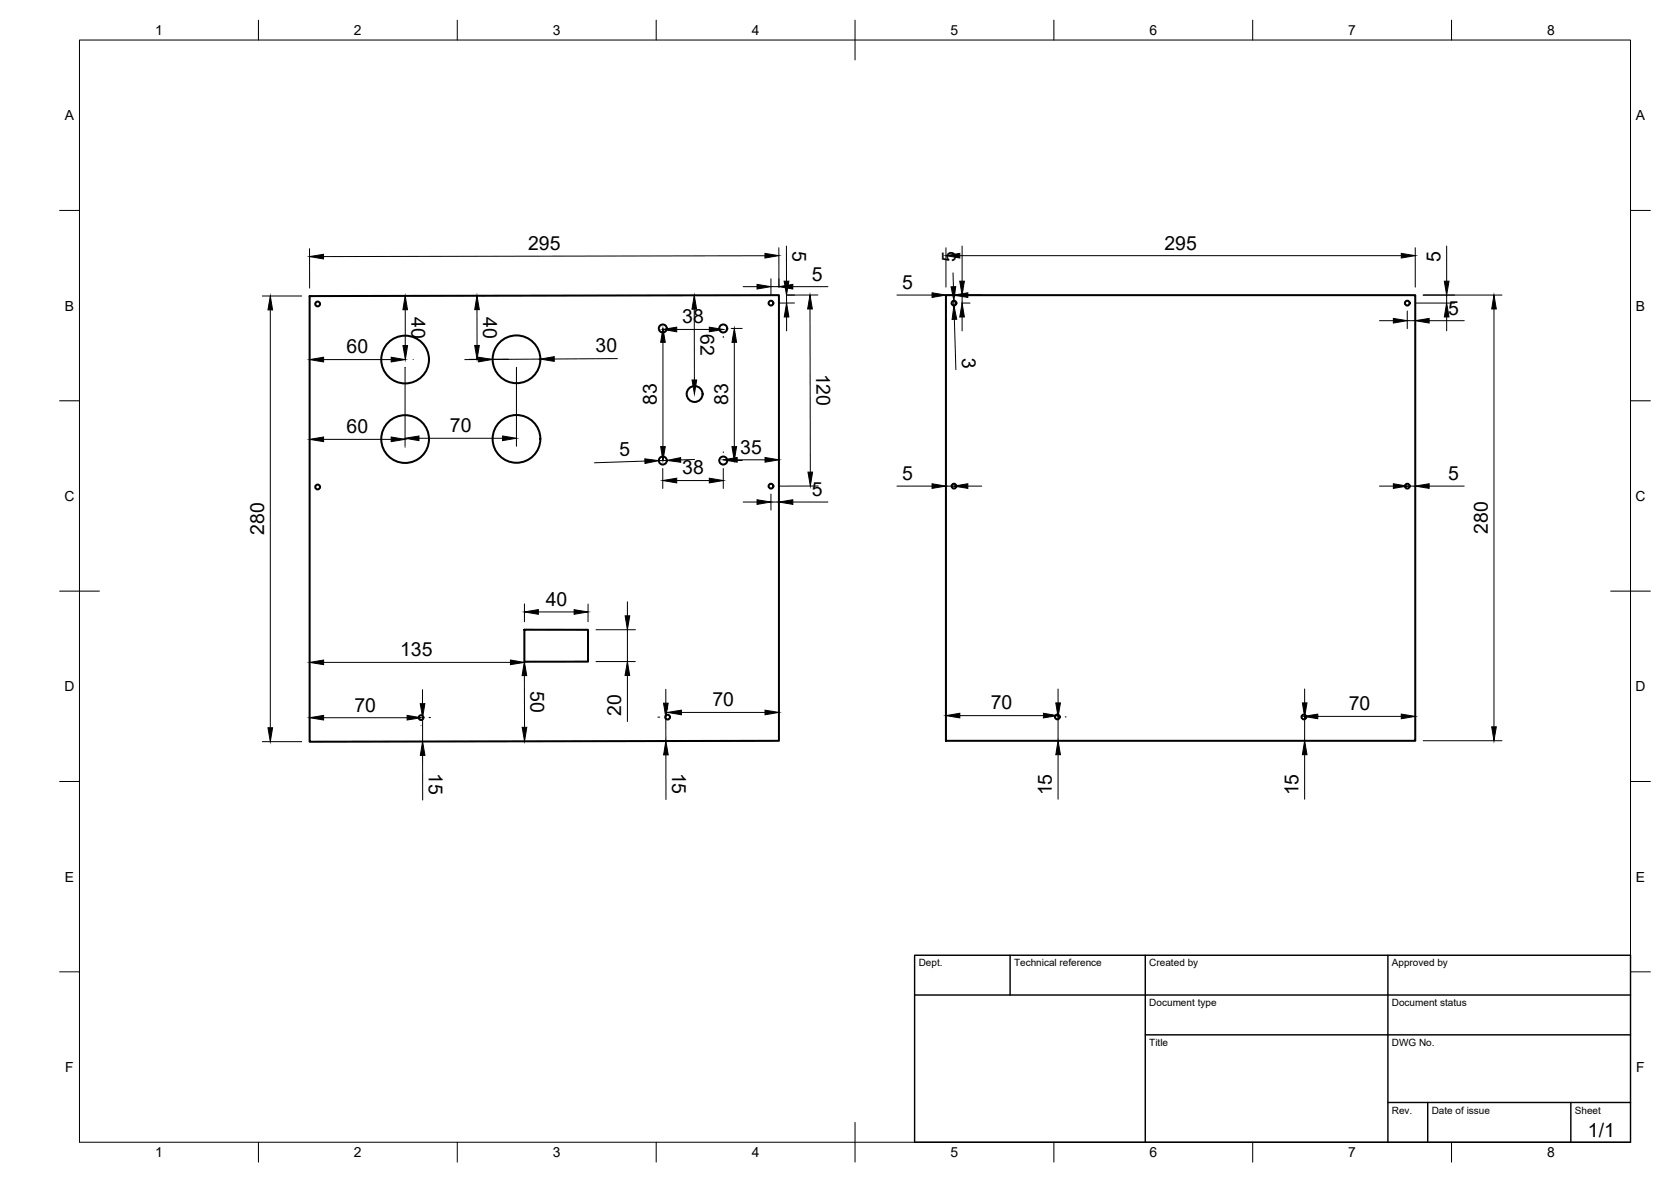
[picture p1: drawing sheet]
<svg xmlns="http://www.w3.org/2000/svg" width="420mm" height="297mm" viewBox="0 0 420 297" stroke-linecap="round" stroke-linejoin="round" font-family="sans-serif">
<!-- layer: Visible -->
<g fill="none" stroke="#000" stroke-width=".51">
<path d="M77.9 74.4l118-.2v112l-118 .2zM237.8 74.2h118.1v112h-118.1zM131.8 158.2l16 .1v8h-16z"/>
<circle cx="79.9" cy="76.4" r=".6"/>
<circle cx="193.9" cy="76.2" r=".6"/>
<circle cx="239.9" cy="76.2" r=".6"/>
<circle cx="353.9" cy="76.2" r=".6"/>
<circle cx="101.9" cy="90.4" r="6"/>
<circle cx="129.9" cy="90.3" r="6"/>
<circle cx="166.7" cy="82.5" r="1.01"/>
<circle cx="174.7" cy="99" r="2"/>
<circle cx="181.9" cy="82.5" r="1.01"/>
<circle cx="101.9" cy="110.3" r="6"/>
<circle cx="129.9" cy="110.3" r="6"/>
<circle cx="166.7" cy="115.7" r="1.01"/>
<circle cx="181.9" cy="115.7" r="1.01"/>
<circle cx="79.9" cy="122.4" r=".6"/>
<circle cx="193.9" cy="122.2" r=".6"/>
<circle cx="239.9" cy="122.2" r=".6"/>
<circle cx="353.9" cy="122.2" r=".6"/>
<circle cx="105.9" cy="180.3" r=".6"/>
<circle cx="167.9" cy="180.2" r=".6"/>
<circle cx="265.9" cy="180.2" r=".6"/>
<circle cx="327.9" cy="180.2" r=".6"/>
</g>
<!-- layer: Border -->
<g fill="none" stroke="#000" stroke-width=".25">
<path d="M20 10.1h390v276.9h-390zM65 5.1v5M115 5.1v5M165 5.1v5M215 5.1v10M265 5.1v5M315 5.1v5M365 5.1v5M15 52.9h5M410 52.9h5M15 100.7h5M410 100.7h5"/>
<path d="M15 148.6h10M405 148.6h10M15 196.4h5M410 196.4h5M15 244.2h5M410 244.2h5M65 287v5M115 287v5M165 287v5M215 282.1v9.9M265 287v5M315 287v5"/>
<path d="M365 287v5"/>
</g>
<!-- layer: TitleBlock -->
<path d="M230 240.1h180v46.9h-180zM230 250h180M254 240.1v9.9M288 240.1v46.9M349 240.1v46.9M288 260.1h122M349 277.1h61M359 277.1v9.9M395 277.1v9.9" fill="none" stroke="#000" stroke-width=".36"/>
<!-- layer: Dimensions -->
<g fill="none" stroke="#000" stroke-width=".25">
<path d="M66 74.4h9.9M68 77.9v105M77.8 62.5l.1 9.9M101.9 77.8v9M119.9 77.8l.1 9M121.2 74.3h.7M174.6 77.7v17.8M186.9 72h3.5M192.3 64.3l-111 .2M193.8 70v4.2M193.8 72h2.1M195.8 62.3l.1 9.9v-2.2"/>
<path d="M197.7 61.8l.1 8.9M197.8 74.2v1.9M197.8 79.7v3.4M199.3 72h8.9M199.8 76.1l-3.9 .1M203.7 77.6l.1 41M205.7 74.1l-7.9 .1h2M225.5 74.2h8.9M237.8 62.3v9.9M239.6 68.6l.1 3.5M239.8 75.6l.1 1.2M239.9 72.2v2h-2.1"/>
<path d="M241.3 64.2h111M241.9 76.2h2M241.9 61.8v8.9M241.9 74.2v2M241.9 79.7v3.4M243.4 74.2h3.4M353.8 78.2v4.4M355.9 62.3v9.9M355.9 76.2h9.8M357.8 74.2h19.9M363.7 61.8v8.9M363.7 74.2v2"/>
<path d="M363.7 79.7v3.4M375.6 77.6v105.1M81.4 90.4h17M101.9 92.3v19.8M103.9 90.3h.1M120.4 90.3l-3.5 .1M127.8 90.3h-9.8M129.9 92.3v19.8M135.8 90.2l-12 .1M155.2 90.1l-15.8 .1M166.6 84.5v.3M166.7 86v26.2"/>
<path d="M168.7 82.5h.1M170.2 82.8h8.2M172.6 99h.1M181.9 84.5v.3M183.9 82.5h2.7M184.6 86v26.2M240 80.2l.3 12.7M346.9 80.6h3.5M353.8 80.6h2.1M359.3 80.6h8.9M81.4 110.4h17M101.9 112.3v.1"/>
<path d="M105.3 110.1h21.1M162.2 115.9l-12.7 .4M166.6 117.7v5.1M167.7 115.7l-2 .1M168.7 115.7h.1M174.6 115.5l-3.4 .1M181.9 113.5v.2M181.9 117.7v5.1M183.9 115.7h2.7M185.4 115.6h7M170.2 120.8h8.2M186.9 126.2h3.5"/>
<path d="M193.8 124.1v4.1M193.8 126.2h2.1M199.3 126.2h8.9M205.8 122.1l-9.9 .1M225.5 122.2h8.9M237.8 122.2h2.1M243.4 122.2h3.4M346.9 122.2h3.5M353.8 122.2h2.1M359.3 122.2h8.9M131.9 151.8v4.4M135.4 153.8h9"/>
<path d="M147.9 151.8l-.1 4.4M149.9 158.2h9.9M157.8 151.2v3.6M157.8 158.2v8.1M81.4 166.5h47M106.2 173.3v3.5M131.8 169.8l.1 13M131.8 168.3v.2M149.9 166.3h9.8M157.8 169.7v11.6M167.4 173.2v3.5M167.9 177v1.2"/>
<path d="M171.3 179h21.1M241.3 179.8h21.1M265.9 177.8v.3M266 173.2v3.4M327.9 178v.1M328 173.2v3.4M66 186.4h9.9M81.4 180.4h21M105.9 182.3v.1M106.3 180.3v6M106.3 189.8v11.2M107.9 180.3h.3"/>
<path d="M165.4 180.2h.5M167.4 180.2v6M167.4 189.7v11.2M193.8 186.1l-28.4 .1M266 180.2v5.9M266 189.7v11.2M267.8 180.2h.3M328 180.2v5.9M328 189.7v11.2M329.8 180.2h.3M331.3 180h21M357.8 186.1h19.9"/>
</g>
<g fill="#000" stroke="#000" stroke-width=".25">
<path d="M68 74.4l.5 3.5h-1.1zM77.8 64.5l3.5-.6v1.2zM101.9 74.3l.6 3.5h-1.2zM119.9 74.3l.6 3.5h-1.1zM174.6 74.2l.6 3.5h-1.2zM190.4 71.5l3.4 .5-3.4 .6zM192.3 63.7l3.5 .5-3.5 .6zM197.8 76.1l.6 3.6h-1.2zM197.2 70.7h1.2l-.6 3.5zM195.9 72l3.4-.5v1.1zM203.7 74.1l.6 3.5h-1.2zM234.4 73.6l3.4 .6-3.4 .5z"/>
<path d="M239.1 72.1l1.2-.1-.5 3.6zM241.9 76.2l.6 3.5h-1.2zM241.3 70.7h1.2l-.6 3.5zM237.8 64.2l3.5-.5v1.1zM239.9 74.2l3.5-.6v1.1zM352.3 63.7l3.6 .5-3.6 .6zM363.7 76.2l.6 3.5h-1.1zM363.2 70.7h1.1l-.6 3.5zM375.6 74.2l.6 3.4h-1.1zM77.9 90.4l3.5-.6v1.2zM98.4 89.8l3.5 .6-3.5 .6zM101.3 86.8h1.2l-.6 3.5z"/>
<path d="M120.4 89.8l3.4 .5-3.4 .6zM119.4 86.8h1.1l-.5 3.5zM135.8 90.2l3.6-.6v1.2zM166.7 82.5l.6 3.5h-1.2zM166.6 82.8l3.6-.6v1.2zM174 95.5h1.2l-.6 3.5zM178.4 82.2l3.5 .6-3.5 .6zM184.6 82.5l.6 3.5h-1.2zM239.9 76.8l.7 3.4-1.2 .1zM350.4 80l3.4 .6-3.4 .6zM355.9 80.6l3.4-.6v1.2zM77.9 110.4l3.5-.6v1.2z"/>
<path d="M98.4 109.8l3.5 .6-3.5 .6zM101.9 110.1l3.4-.5v1.1zM126.4 109.6l3.5 .5-3.5 .6zM162.1 115.3l3.6 .5-3.5 .7zM166.1 112.2h1.2l-.6 3.5zM167.7 115.7l3.4-.7 .1 1.2zM184 112.2h1.2l-.6 3.5zM181.9 115.6l3.5-.6v1.1zM192.4 115l3.5 .6-3.5 .5zM203.2 118.6h1.1l-.5 3.5zM166.6 120.8l3.6-.6v1.2zM178.4 120.2l3.5 .6-3.5 .6z"/>
<path d="M190.4 125.6l3.4 .6-3.4 .6zM195.9 126.2l3.4-.6v1.2zM234.4 121.6l3.4 .6-3.4 .5zM239.9 122.2l3.5-.6v1.1zM350.4 121.6l3.4 .6-3.4 .5zM355.9 122.2l3.4-.6v1.1zM131.9 153.8l3.5-.6v1.2zM144.4 153.2l3.4 .6-3.4 .6zM157.2 154.8h1.1l-.5 3.4zM77.9 166.5l3.5-.6v1.1zM77.9 180.4l3.5-.6v1.1zM102.4 179.8l3.5 .6-3.5 .5z"/>
<path d="M105.7 176.8h1.1l-.5 3.5zM128.4 165.9l3.4 .6-3.4 .5zM131.8 166.3l.6 3.5h-1.1zM157.8 166.3l.5 3.4h-1.1zM166.8 176.7h1.2l-.6 3.5zM167.9 179l3.4-.5v1.1zM192.4 178.5l3.5 .5-3.5 .6zM237.8 179.8l3.5-.6v1.2zM262.4 179.2l3.5 .6-3.5 .6zM265.5 176.6h1.1l-.6 3.6zM327.5 176.6h1.1l-.6 3.6zM327.9 180l3.4-.5v1.1z"/>
<path d="M352.3 179.5l3.6 .5-3.6 .6zM67.4 182.9h1.1l-.5 3.5zM106.3 186.3l.5 3.5h-1.1zM131.3 182.8h1.2l-.6 3.5zM167.4 186.2l.6 3.5h-1.1zM266 186.1l.6 3.6h-1.1zM328 186.1l.6 3.6h-1.1zM375.1 182.7h1.1l-.6 3.4z"/>
<circle cx="129.9" cy="166.3" r=".11"/>
</g>
<g font-size="4.9">
<text x="132.8" y="62.8">295</text>
<text x="199.3" y="63.1" transform="rotate(90 199.3 63.1)">5</text>
<text x="240.3" y="65.9" transform="rotate(-90 240.3 65.9)">5</text>
<text x="292.8" y="62.7">295</text>
<text x="362.2" y="65.9" transform="rotate(-90 362.2 65.9)">5</text>
<text x="204.2" y="70.5">5</text>
<text x="226.8" y="72.6">5</text>
<text x="103.5" y="79.7" transform="rotate(90 103.5 79.7)">40</text>
<text x="121.5" y="79.7" transform="rotate(90 121.5 79.7)">40</text>
<text x="171.5" y="81.2">38</text>
<text x="176.1" y="83.9" transform="rotate(90 176.1 83.9)">62</text>
<text x="364.2" y="79">5</text>
<text x="87.2" y="88.8">60</text>
<text x="144.9" y="88.6">∅30</text>
<text x="241.7" y="85.2" transform="rotate(88 241.7 85.2)">∅3</text>
<text x="205.3" y="93.9" transform="rotate(90 205.3 93.9)">120</text>
<text x="165.1" y="101.8" transform="rotate(-90 165.1 101.8)">83</text>
<text x="183.1" y="101.8" transform="rotate(-90 183.1 101.8)">83</text>
<text x="87.2" y="108.8">60</text>
<text x="113.1" y="108.6">70</text>
<text x="186.1" y="114">35</text>
<text x="150.9" y="114.7" transform="rotate(-2 150.9 114.7)">∅5</text>
<text x="171.5" y="119.2">38</text>
<text x="204.2" y="124.6">5</text>
<text x="226.8" y="120.6">5</text>
<text x="364.2" y="120.6">5</text>
<text x="66.4" y="134.4" transform="rotate(-90 66.4 134.4)">280</text>
<text x="374.1" y="134.2" transform="rotate(-90 374.1 134.2)">280</text>
<text x="137.2" y="152.2">40</text>
<text x="100.6" y="164.9">135</text>
<text x="133.4" y="173.6" transform="rotate(90 133.4 173.6)">50</text>
<text x="89.1" y="178.8">70</text>
<text x="156.2" y="179.9" transform="rotate(-90 156.2 179.9)">20</text>
<text x="179.1" y="177.5">70</text>
<text x="249.1" y="178.3">70</text>
<text x="339.1" y="178.5">70</text>
<text x="107.8" y="194.3" transform="rotate(90 107.8 194.3)">15</text>
<text x="169" y="194.2" transform="rotate(90 169 194.2)">15</text>
<text x="264.5" y="199.9" transform="rotate(-90 264.5 199.9)">15</text>
<text x="326.5" y="199.9" transform="rotate(-90 326.5 199.9)">15</text>
<text x="399.3" y="285.8">1/1</text>
</g>
<g font-size="3.5">
<text x="39" y="8.8">1</text>
<text x="89" y="8.8">2</text>
<text x="139" y="8.8">3</text>
<text x="189" y="8.8">4</text>
<text x="239" y="8.8">5</text>
<text x="289" y="8.8">6</text>
<text x="339" y="8.8">7</text>
<text x="389" y="8.8">8</text>
<text x="16.3" y="30.2">A</text>
<text x="411.3" y="30.2">A</text>
<text x="16.3" y="78">B</text>
<text x="411.3" y="78">B</text>
<text x="16.2" y="125.9">C</text>
<text x="411.2" y="125.9">C</text>
<text x="16.2" y="173.7">D</text>
<text x="411.2" y="173.7">D</text>
<text x="16.3" y="221.6">E</text>
<text x="411.3" y="221.6">E</text>
<text x="16.4" y="269.4">F</text>
<text x="411.4" y="269.4">F</text>
<text x="39" y="290.8">1</text>
<text x="89" y="290.8">2</text>
<text x="139" y="290.8">3</text>
<text x="189" y="290.8">4</text>
<text x="239" y="290.8">5</text>
<text x="289" y="290.8">6</text>
<text x="339" y="290.8">7</text>
<text x="389" y="290.8">8</text>
</g>
<g font-size="2.5">
<text x="231" y="242.9">Dept.</text>
<text x="255" y="242.9">Technical reference</text>
<text x="289" y="242.9">Created by</text>
<text x="350" y="242.9">Approved by</text>
<text x="289" y="252.8">Document type</text>
<text x="350" y="252.8">Document status</text>
<text x="289" y="262.9">Title</text>
<text x="350" y="262.9">DWG No.</text>
<text x="350" y="279.9">Rev.</text>
<text x="360" y="279.9">Date of issue</text>
<text x="396" y="279.9">Sheet</text>
</g>
</svg>
